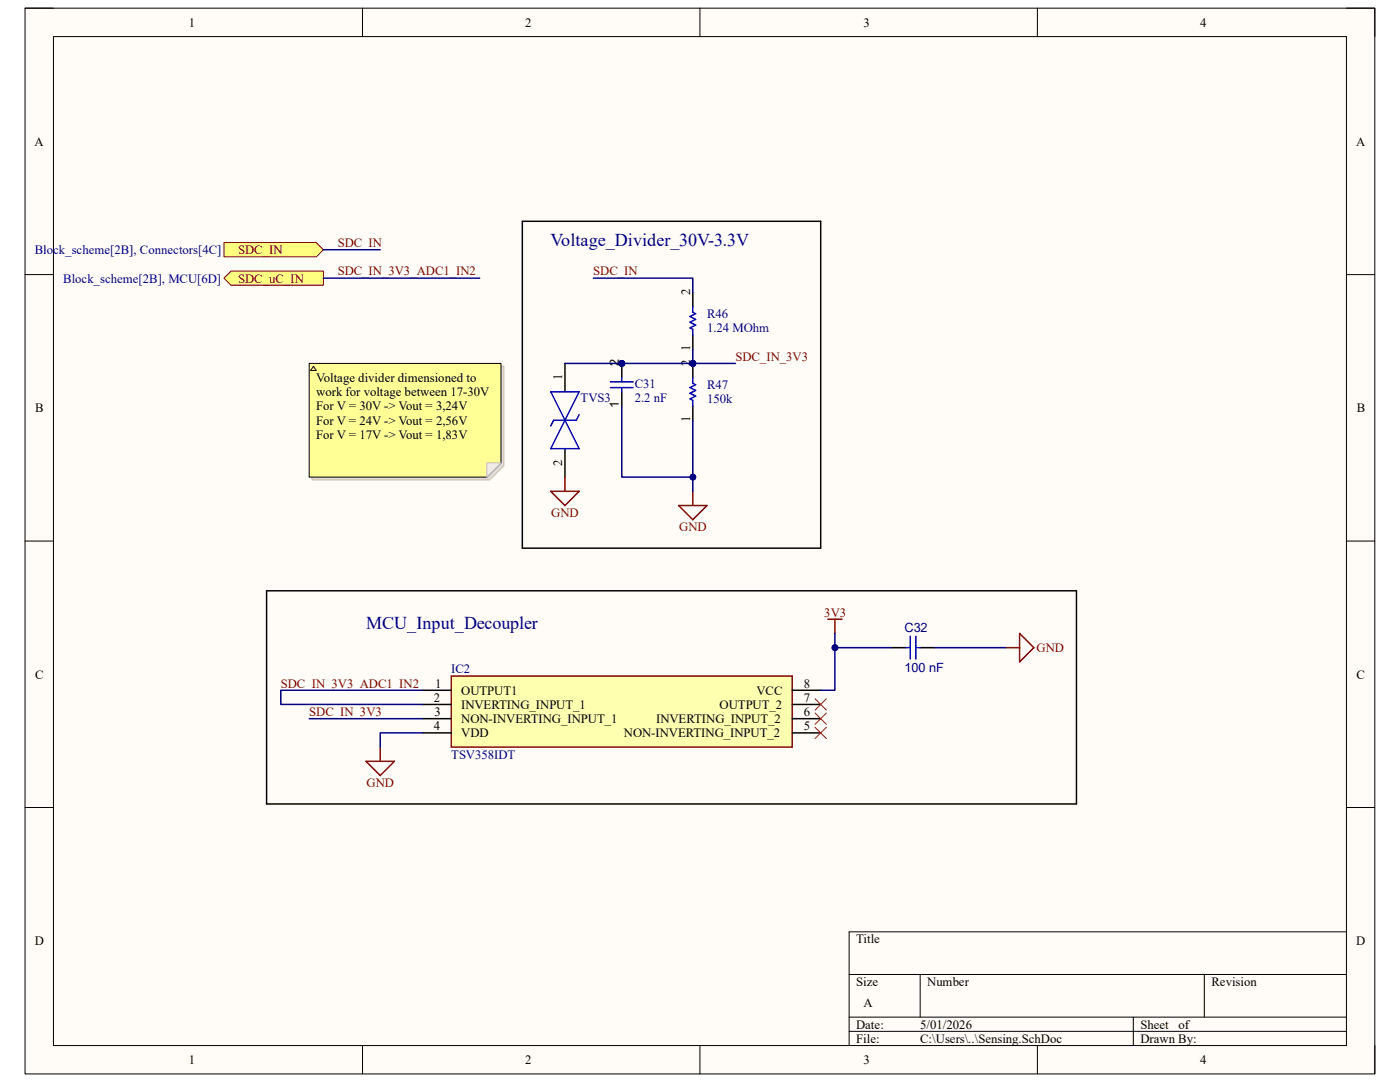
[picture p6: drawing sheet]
<svg xmlns="http://www.w3.org/2000/svg" width="279mm" height="216mm" viewBox="0 0 279 216" stroke-linecap="round" stroke-linejoin="round" font-family="sans-serif">
<path d="M5 1.6h269.4v212.7h-269.4z" fill-rule="evenodd" fill="#fffcf8"/>
<path d="M5 1.6h269.4v212.7h-269.4z" fill="none" stroke="#000" stroke-width=".2"/>
<path d="M10.7 7.3h258v201.3h-258z" fill-rule="evenodd" fill="#fffcf8"/>
<g fill="none" stroke="#000" stroke-width=".2">
<path d="M5 1.6h5.7M10.7 7.3h258v201.3h-258zM72.3 1.6v5.7M139.7 1.6v5.7M207 1.6v5.7M268.7 1.6h5.7v5.7M5 54.8h5.7M268.7 54.8h5.7M5 108h5.7M268.7 108h5.7M5 161.1h5.7M268.7 161.1h5.7"/>
<path d="M169.5 194.4h99.2M183.6 194.4v8.6M240.3 194.4v8.6M268.7 185.9h-99.2v22.7M72.3 208.6v5.7M139.7 208.6v5.7M169.5 203h99.2M169.5 205.8h99.2M207 208.6v5.7M226.2 203v5.6M274.4 208.6v5.7"/>
</g>
<path d="M138.3 58.3v2.9M138.3 66.8v2.9" fill="none" stroke="#000" stroke-width=".3"/>
<path d="M138.3 61.2v1.1l.5 .3-1.1 .6 1.1 .5-1.1 .6 1.1 .6-1.1 .5 .6 .3v1.1" fill="none" stroke="#00f" stroke-width=".3"/>
<circle cx="138.3" cy="72.5" r=".57" fill="#000080"/>
<circle cx="138.3" cy="72.5" r=".57" fill="none" stroke="#000080" stroke-width=".2"/>
<path d="M138.3 72.5v2.9" fill="none" stroke="#000" stroke-width=".3"/>
<circle cx="138.3" cy="72.5" r=".57" fill="#000080"/>
<circle cx="138.3" cy="72.5" r=".57" fill="none" stroke="#000080" stroke-width=".2"/>
<path d="M112.7 72.5v5.7M112.7 89.5v5.7M138.3 81v2.9" fill="none" stroke="#000" stroke-width=".3"/>
<path d="M109.9 78.2h5.7l-5.7 11.3h5.7zM138.3 75.4v1.1l.5 .3-1.1 .5 1.1 .6-1.1 .6 1.1 .5-1.1 .6 .6 .3v1.1M115.6 82.7l-.6 1.2h-4.5l-.6 1.1" fill="none" stroke="#00f" stroke-width=".3"/>
<circle cx="124.1" cy="72.5" r=".57" fill="#000080"/>
<circle cx="124.1" cy="72.5" r=".57" fill="none" stroke="#000080" stroke-width=".2"/>
<path d="M124.1 72.5v2.9M124.1 78.2v2.8" fill="none" stroke="#000" stroke-width=".3"/>
<circle cx="124.1" cy="72.5" r=".57" fill="#000080"/>
<circle cx="124.1" cy="72.5" r=".57" fill="none" stroke="#000080" stroke-width=".2"/>
<path d="M121.8 76.2h4.6M121.8 77.3h4.6M124.1 75.4v.8M124.1 77.3v.9" fill="none" stroke="#00f" stroke-width=".3"/>
<path d="M109.9 98h5.7l-2.9 2.9zM112.7 95.2v2.8M138.3 98v2.9M135.4 100.9h5.7l-2.8 2.8z" fill="none" stroke="#800000" stroke-width=".3"/>
<path d="M90.1 134.9h68v14.2h-68z" fill-rule="evenodd" fill="#ffffb0"/>
<path d="M90.1 134.9h68v14.2h-68zM165.2 123.6h2.8M166.6 123.6v2.8M200.6 129.2h2.9M203.5 126.4l2.8 2.8-2.8 2.9zM73.1 151.9h5.6l-2.8 2.8zM75.9 149.1v2.8" fill="none" stroke="#800000" stroke-width=".3"/>
<path d="M104.2 44.2h59.6v65.2h-59.6zM53.2 117.9h161.6v42.5h-161.6zM84.4 137.7h5.7M158.1 137.7h5.7M178 129.2h2.8M183.6 129.2h2.9M84.4 140.6h5.7M84.4 143.4h5.7M84.4 146.2h5.7M158.1 140.6h5.7M158.1 143.4h5.7M158.1 146.2h5.7" fill="none" stroke="#000" stroke-width=".3"/>
<path d="M180.8 129.2h.9M181.7 127v4.5M182.8 127v4.5M182.8 129.2h.8" fill="none" stroke="#00f" stroke-width=".3"/>
<path d="M162.7 139.4l2.2 2.3M164.9 139.4l-2.2 2.3M162.7 142.3l2.2 2.2M162.7 145.1l2.2 2.3M164.9 142.3l-2.2 2.2M164.9 145.1l-2.2 2.3" fill="none" stroke="#f00" stroke-width=".2"/>
<path d="M44.7 48.4h18.4l1.4 1.4-1.4 1.4h-18.4z" fill-rule="evenodd" fill="#ffff80"/>
<path d="M44.7 48.4h18.4l1.4 1.4-1.4 1.4h-18.4z" fill="none" stroke="#800000" stroke-width=".2"/>
<path d="M44.7 55.5l1.4-1.4h18.4v2.8h-18.4z" fill-rule="evenodd" fill="#ffff80"/>
<path d="M44.7 55.5l1.4-1.4h18.4v2.8h-18.4z" fill="none" stroke="#800000" stroke-width=".2"/>
<path d="M112.7 72.5h11.4" fill="none" stroke="#000080" stroke-width=".3"/>
<circle cx="124.1" cy="72.5" r=".57" fill="#000080"/>
<circle cx="124.1" cy="72.5" r=".57" fill="none" stroke="#000080" stroke-width=".2"/>
<path d="M124.1 72.5h14.2" fill="none" stroke="#000080" stroke-width=".3"/>
<circle cx="124.1" cy="72.5" r=".57" fill="#000080"/>
<circle cx="124.1" cy="72.5" r=".57" fill="none" stroke="#000080" stroke-width=".2"/>
<circle cx="138.3" cy="72.5" r=".57" fill="#000080"/>
<circle cx="138.3" cy="72.5" r=".57" fill="none" stroke="#000080" stroke-width=".2"/>
<path d="M138.3 69.7v2.8" fill="none" stroke="#000080" stroke-width=".3"/>
<circle cx="138.3" cy="72.5" r=".57" fill="#000080"/>
<circle cx="138.3" cy="72.5" r=".57" fill="none" stroke="#000080" stroke-width=".2"/>
<path d="M124.1 81v14.2h14.2v2.8" fill="none" stroke="#000080" stroke-width=".3"/>
<circle cx="138.3" cy="95.2" r=".57" fill="#000080"/>
<circle cx="138.3" cy="95.2" r=".57" fill="none" stroke="#000080" stroke-width=".2"/>
<path d="M138.3 83.9v11.3" fill="none" stroke="#000080" stroke-width=".3"/>
<circle cx="138.3" cy="95.2" r=".57" fill="#000080"/>
<circle cx="138.3" cy="95.2" r=".57" fill="none" stroke="#000080" stroke-width=".2"/>
<path d="M138.3 72.5h8.5" fill="none" stroke="#000080" stroke-width=".3"/>
<circle cx="138.3" cy="72.5" r=".57" fill="#000080"/>
<circle cx="138.3" cy="72.5" r=".57" fill="none" stroke="#000080" stroke-width=".2"/>
<path d="M118.4 55.5h19.9v2.8M84.4 137.7h-28.4v2.9h28.4M166.6 126.4v11.3h-2.8" fill="none" stroke="#000080" stroke-width=".3"/>
<circle cx="166.6" cy="129.2" r=".57" fill="#000080"/>
<circle cx="166.6" cy="129.2" r=".57" fill="none" stroke="#000080" stroke-width=".2"/>
<path d="M166.6 129.2h11.4M61.7 143.4h22.7M84.4 146.2h-8.5v2.9" fill="none" stroke="#000080" stroke-width=".3"/>
<circle cx="166.6" cy="129.2" r=".57" fill="#000080"/>
<circle cx="166.6" cy="129.2" r=".57" fill="none" stroke="#000080" stroke-width=".2"/>
<path d="M64.5 49.8h11.4M64.5 55.5h31.2M186.5 129.2h14.1" fill="none" stroke="#000080" stroke-width=".3"/>
<path d="M62.3 73.1h38.3v19.8l-2.9 2.9h-35.4z" fill-rule="evenodd" fill="#e0ddd7"/>
<path d="M62.3 73.1h38.3v19.8l-2.9 2.9h-35.4z" fill="none" stroke="#bfbdba" stroke-width=".2"/>
<path d="M61.7 72.5h38.3v19.9l-2.9 2.8h-35.4z" fill-rule="evenodd" fill="#ffff96"/>
<path d="M61.7 72.5h38.3v19.9l-2.9 2.8h-35.4z" fill="none" stroke="#000" stroke-width=".2"/>
<path d="M97.1 92.4h2.9l-2.9 2.8z" fill="#f2f0d8"/>
<path d="M97.1 92.4h2.9l-2.9 2.8z" fill="none" stroke="#bfbdba" stroke-width=".2"/>
<path d="M62.6 73.1l.5 .8h-1.1z" fill="#ffcc78"/>
<path d="M62.6 73.1l.5 .8h-1.1z" fill="none" stroke="#300" stroke-width=".2"/>
<g font-size="3.6" fill="#000080">
<text x="109.9" y="49.1">Voltage_Divider_30V-3.3V</text>
<text x="73.1" y="125.6">MCU_Input_Decoupler</text>
</g>
<g font-size="2.5">
<text x="37.7" y="5.3">1</text>
<text x="104.8" y="5.3">2</text>
<text x="172.3" y="5.3">3</text>
<text x="239.5" y="5.3">4</text>
<text x="6.9" y="29.1">A</text>
<text x="270.6" y="29.1">A</text>
<text x="137.7" y="58.9" transform="rotate(-90 137.7 58.9)">2</text>
<text x="137.7" y="70.1" transform="rotate(-90 137.7 70.1)">1</text>
<text x="63.1" y="76.2">Voltage divider dimensioned to</text>
<text x="112.2" y="75.9" transform="rotate(-90 112.2 75.9)">1</text>
<text x="123.5" y="73.1" transform="rotate(-90 123.5 73.1)">2</text>
<text x="137.7" y="73.1" transform="rotate(-90 137.7 73.1)">2</text>
<text x="7" y="82.3">B</text>
<text x="63.1" y="79">work for voltage between 17-30V</text>
<text x="63.1" y="81.9">For V = 30V -&gt; Vout = 3,24V</text>
<text x="123.5" y="81.4" transform="rotate(-90 123.5 81.4)">1</text>
<text x="270.8" y="82.3">B</text>
<text x="63.1" y="84.7">For V = 24V -&gt; Vout = 2,56V</text>
<text x="63.1" y="87.5">For V = 17V -&gt; Vout = 1,83V</text>
<text x="137.7" y="84.2" transform="rotate(-90 137.7 84.2)">1</text>
<text x="112.2" y="93" transform="rotate(-90 112.2 93)">2</text>
<text x="7" y="135.4">C</text>
<text x="86.8" y="137.2">1</text>
<text x="160.4" y="137.2">8</text>
<text x="270.7" y="135.4">C</text>
<text x="86.6" y="140">2</text>
<text x="86.7" y="142.9">3</text>
<text x="92" y="138.6">OUTPUT1</text>
<text x="92" y="141.4">INVERTING_INPUT_1</text>
<text x="143.6" y="141.4">OUTPUT_2</text>
<text x="151" y="138.6">VCC</text>
<text x="160.4" y="140">7</text>
<text x="160.4" y="142.9">6</text>
<text x="86.6" y="145.7">4</text>
<text x="92" y="144.3">NON-INVERTING_INPUT_1</text>
<text x="92" y="147.1">VDD</text>
<text x="124.5" y="147.1">NON-INVERTING_INPUT_2</text>
<text x="130.9" y="144.3">INVERTING_INPUT_2</text>
<text x="160.4" y="145.7">5</text>
<text x="6.9" y="188.6">D</text>
<text x="170.9" y="188.2">Title</text>
<text x="270.7" y="188.6">D</text>
<text x="170.9" y="196.7">Size</text>
<text x="185" y="196.7">Number</text>
<text x="241.8" y="196.7">Revision</text>
<text x="172.3" y="201">A</text>
<text x="170.9" y="205.2">Date:</text>
<text x="170.9" y="208.1">File:</text>
<text x="183.6" y="205.2">5/01/2026</text>
<text x="183.7" y="208.1">C:\Users\..\Sensing.SchDoc</text>
<text x="227.6" y="205.2">Sheet</text>
<text x="227.6" y="208.1">Drawn By:</text>
<text x="235.2" y="205.2">of</text>
<text x="37.7" y="212.3">1</text>
<text x="104.8" y="212.3">2</text>
<text x="172.3" y="212.3">3</text>
<text x="239.5" y="212.3">4</text>
</g>
<g font-size="2.5" fill="#000080">
<text x="6.9" y="50.7">Block_scheme[2B], Connectors[4C]</text>
<text x="12.6" y="56.4">Block_scheme[2B], MCU[6D]</text>
<text x="141.1" y="63.5">R46</text>
<text x="141.1" y="66.3">1.24 MOhm</text>
<text x="126.7" y="77.3">C31</text>
<text x="141.1" y="77.6">R47</text>
<text x="115.9" y="80.2">TVS3</text>
<text x="126.7" y="80.2">2.2 nF</text>
<text x="141.1" y="80.5">150k</text>
<text x="180.5" y="126.2">C32</text>
<text x="90" y="134.4">IC2</text>
<text x="180.5" y="134.1">100 nF</text>
<text x="90" y="151.4">TSV358IDT</text>
</g>
<g font-size="2.5" fill="#800000">
<text x="47.5" y="50.7">SDC_IN</text>
<text x="67.4" y="49.3">SDC_IN</text>
<text x="47.5" y="56.4">SDC_uC_IN</text>
<text x="67.4" y="54.9">SDC_IN_3V3_ADC1_IN2</text>
<text x="118.4" y="54.9">SDC_IN</text>
<text x="146.8" y="72">SDC_IN_3V3</text>
<text x="110" y="103.2">GND</text>
<text x="135.6" y="106">GND</text>
<text x="164.5" y="123">3V3</text>
<text x="206.9" y="130.1">GND</text>
<text x="56" y="137.2">SDC_IN_3V3_ADC1_IN2</text>
<text x="61.7" y="142.9">SDC_IN_3V3</text>
<text x="73.2" y="157">GND</text>
</g>
</svg>
